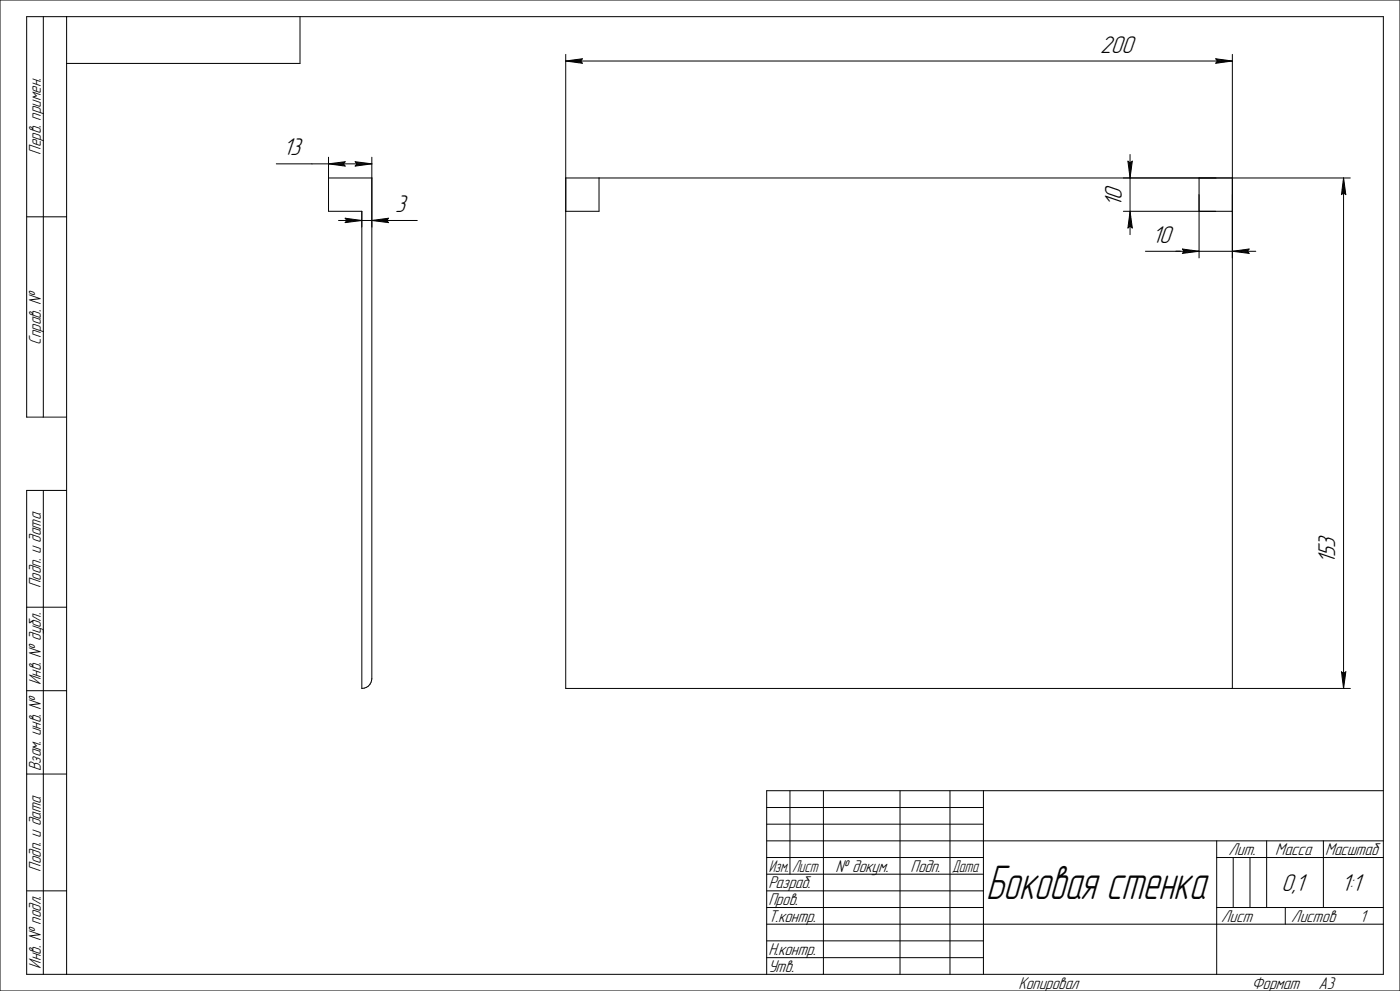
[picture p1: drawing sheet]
<svg xmlns="http://www.w3.org/2000/svg" width="420mm" height="297mm" viewBox="0 0 420 297" stroke-linecap="round" stroke-linejoin="round" font-family="sans-serif">
<path d="M169.7 16.3v190h235.4M369.7 16.3v190M169.7 53.3h235.4M179.7 53.3v10h-10M359.7 53.3v24M337 63.3h32.7M343.6 75.3h16.1" fill="none" stroke="#000" stroke-width=".3"/>
<g fill="#fff">
<path d="M330 10.2h11.4v7.1h-11.4z"/>
<path d="M169.7 17.1h5.5v2.4h-5.5z"/>
</g>
<path d="M169.7 18.3l5-.7-.5 .7 .5 .7z" fill="none" stroke="#000" stroke-width=".3"/>
<path d="M169.7 18.3h5v.7h-5zM170.1 17.7h4.6v.6h-4.6z" fill="#000"/>
<path d="M364.2 17.1h5.5v2.4h-5.5z" fill="#fff"/>
<path d="M169.7 18.3h200M364.7 17.6l5 .7-5 .7 .5-.7z" fill="none" stroke="#000" stroke-width=".3"/>
<path d="M364.7 18.3h5v.7h-5zM364.7 17.7h4.7v.6h-4.7z" fill="#000"/>
<g fill="#fff">
<path d="M394.9 159.6h7.2v9.5h-7.2z"/>
<path d="M401.9 53.4h2.4v5.4h-2.4z"/>
</g>
<path d="M403.1 53.3l.6 5-.6-.5-.7 .5z" fill="none" stroke="#000" stroke-width=".3"/>
<path d="M402.5 53.7h.6v4.6h-.6zM403.1 53.4h.6v4.9h-.6z" fill="#000"/>
<path d="M401.8 200.8h2.5v5.5h-2.5z" fill="#fff"/>
<path d="M403.1 53.3v153M402.4 201.3l.7 .5 .6-.5-.6 5z" fill="none" stroke="#000" stroke-width=".3"/>
<path d="M402.5 201.4h.6v4.6h-.6zM403.1 201.4h.6v4.9h-.6z" fill="#000"/>
<g fill="#fff">
<path d="M330.9 54.8h7.1v7.1h-7.1z"/>
<path d="M337.8 47.8h2.4v5.5h-2.4z"/>
</g>
<path d="M338.4 48.3l.6 .5 .7-.5-.7 5zM339 46.3v7" fill="none" stroke="#000" stroke-width=".3"/>
<path d="M338.4 48.3h.6v4.7h-.6zM339 48.3h.7v5h-.7z" fill="#000"/>
<path d="M337.8 63.4h2.4v5.4h-2.4z" fill="#fff"/>
<path d="M339 53.3v17M339 63.3l.7 5-.7-.5-.6 .5z" fill="none" stroke="#000" stroke-width=".3"/>
<path d="M338.4 63.7h.6v4.6h-.6zM339 63.4h.7v4.9h-.7z" fill="#000"/>
<g fill="#fff">
<path d="M345.6 67.2h7.1v7.1h-7.1z"/>
<path d="M354.2 74.1h5.5v2.4h-5.5z"/>
</g>
<path d="M352.7 75.3h7M354.7 74.6l5 .7-5 .6 .5-.6z" fill="none" stroke="#000" stroke-width=".3"/>
<path d="M354.8 74.7h4.6v.6h-4.6zM354.8 75.3h4.9v.6h-4.9z" fill="#000"/>
<path d="M369.7 74.1h5.5v2.4h-5.5z" fill="#fff"/>
<path d="M82.9 49.1h15.7M98.6 53.3h12.9M98.6 47.1v16.2h9.9v143a2.95 2.95 0 0 0 3-3v-156.2M111.5 66.1h13.7M359.7 75.3h17M369.7 75.3l5-.7-.5 .7 .5 .6z" fill="none" stroke="#000" stroke-width=".3"/>
<path d="M369.7 75.3h5v.6h-5zM370 74.7h4.7v.6h-4.7z" fill="#000"/>
<g fill="#fff">
<path d="M84.9 41h6.7v7.1h-6.7z"/>
<path d="M98.6 47.9h5.5v2.4h-5.5z"/>
</g>
<path d="M98.6 49.1l4.9-.6-.5 .6 .5 .7z" fill="none" stroke="#000" stroke-width=".3"/>
<path d="M98.6 49.1h4.9v.7h-4.9zM98.9 48.5h4.6v.6h-4.6z" fill="#000"/>
<path d="M106 47.9h5.5v2.4h-5.5z" fill="#fff"/>
<path d="M98.6 49.1h12.9M106.6 48.5l4.9 .6-4.9 .7 .5-.7z" fill="none" stroke="#000" stroke-width=".3"/>
<path d="M106.6 49.1h4.9v.7h-4.9zM106.6 48.5h4.7v.6h-4.7z" fill="#000"/>
<g fill="#fff">
<path d="M118.6 58h4.5v7.1h-4.5z"/>
<path d="M103 64.9h5.5v2.4h-5.5z"/>
</g>
<path d="M101.6 66.1h6.9M103.5 65.4l5 .7-5 .6 .6-.6z" fill="none" stroke="#000" stroke-width=".3"/>
<path d="M103.6 65.4h4.6v.7h-4.6zM103.6 66.1h4.9v.6h-4.9z" fill="#000"/>
<path d="M111.5 64.9h5.6v2.4h-5.6z" fill="#fff"/>
<g fill="none" stroke="#000" stroke-width=".3">
<path d="M0 0h420v297h-420zM13 5v120M20 5v287M90 5v14h-70M8 65h12M108.5 66.1h10M111.5 66.1l5-.7-.5 .7 .5 .6zM20 125h-12v-120h407v287h-407v-145h12M13 147v145M8 182h12M8 207h12M8 232h12"/>
<path d="M237 237v25M247 237v55M270 237v55M285 237v55M295 237v55M415 237h-185v55M230 247h65M230 252h185M230 242h65M230 257h65M365 252v40M365 257h50"/>
<path d="M370 257v15M375 257v15M380 252v20M397 252v20M8 267h12M230 267h65M230 272h65M230 277h185M230 262h65M365 272h50M385.6 272v5M230 282h65"/>
<path d="M230 287h65"/>
</g>
<path d="M111.5 66.1h5v.6h-5zM111.9 65.4h4.6v.7h-4.6z" fill="#000"/>
<text font-size="15.1" x="295.8" y="269.6">Боковая стенка</text>
<g font-size="7.7">
<text x="330" y="15.7">200</text>
<text x="84.9" y="46.6">13</text>
<text x="118.6" y="63.5">3</text>
<text x="336.5" y="61.9" transform="rotate(-90 336.5 61.9)">10</text>
<text x="345.6" y="72.8">10</text>
<text x="400.5" y="169.1" transform="rotate(-90 400.5 169.1)">153</text>
<text x="384.4" y="267">0,1</text>
<text x="402.5" y="267">1:1</text>
</g>
<g font-size="5.4">
<text x="12.3" y="46.4" transform="rotate(-90 12.3 46.4)">Перв. примен.</text>
<text x="12.3" y="103.3" transform="rotate(-90 12.3 103.3)">Справ. №</text>
<text x="12.3" y="176.2" transform="rotate(-90 12.3 176.2)">Подп. и дата</text>
<text x="12.3" y="205.3" transform="rotate(-90 12.3 205.3)">Инв. № дубл.</text>
<text x="12.3" y="231" transform="rotate(-90 12.3 231)">Взам. инв. №</text>
<text x="368.6" y="256.3">Лит.</text>
<text x="382.6" y="256.3">Масса</text>
<text x="397.5" y="256.3">Масштаб</text>
<text x="12.3" y="261.2" transform="rotate(-90 12.3 261.2)">Подп. и дата</text>
<text x="250.7" y="261.3">№ докум.</text>
<text x="273.1" y="261.3">Подп.</text>
<text x="230.5" y="266.3">Разраб.</text>
<text x="230.5" y="271.3">Пров.</text>
<text x="230.5" y="276.3">Т.контр.</text>
<text x="366.3" y="276.3">Лист</text>
<text x="387.4" y="276.3">Листов</text>
<text x="407.9" y="276.3">1</text>
<text x="230.5" y="286.3">Н.контр.</text>
<text x="12.3" y="290.3" transform="rotate(-90 12.3 290.3)">Инв. № подл.</text>
<text x="230.5" y="291.3">Утв.</text>
<text x="305.5" y="296.3">Копировал</text>
<text x="375.5" y="296.3">Формат</text>
<text x="395.5" y="296.3">A3</text>
</g>
<g font-size="5.3">
<text x="230.6" y="261.3">Изм. Лист</text>
<text x="285.6" y="261.3">Дата</text>
</g>
</svg>
